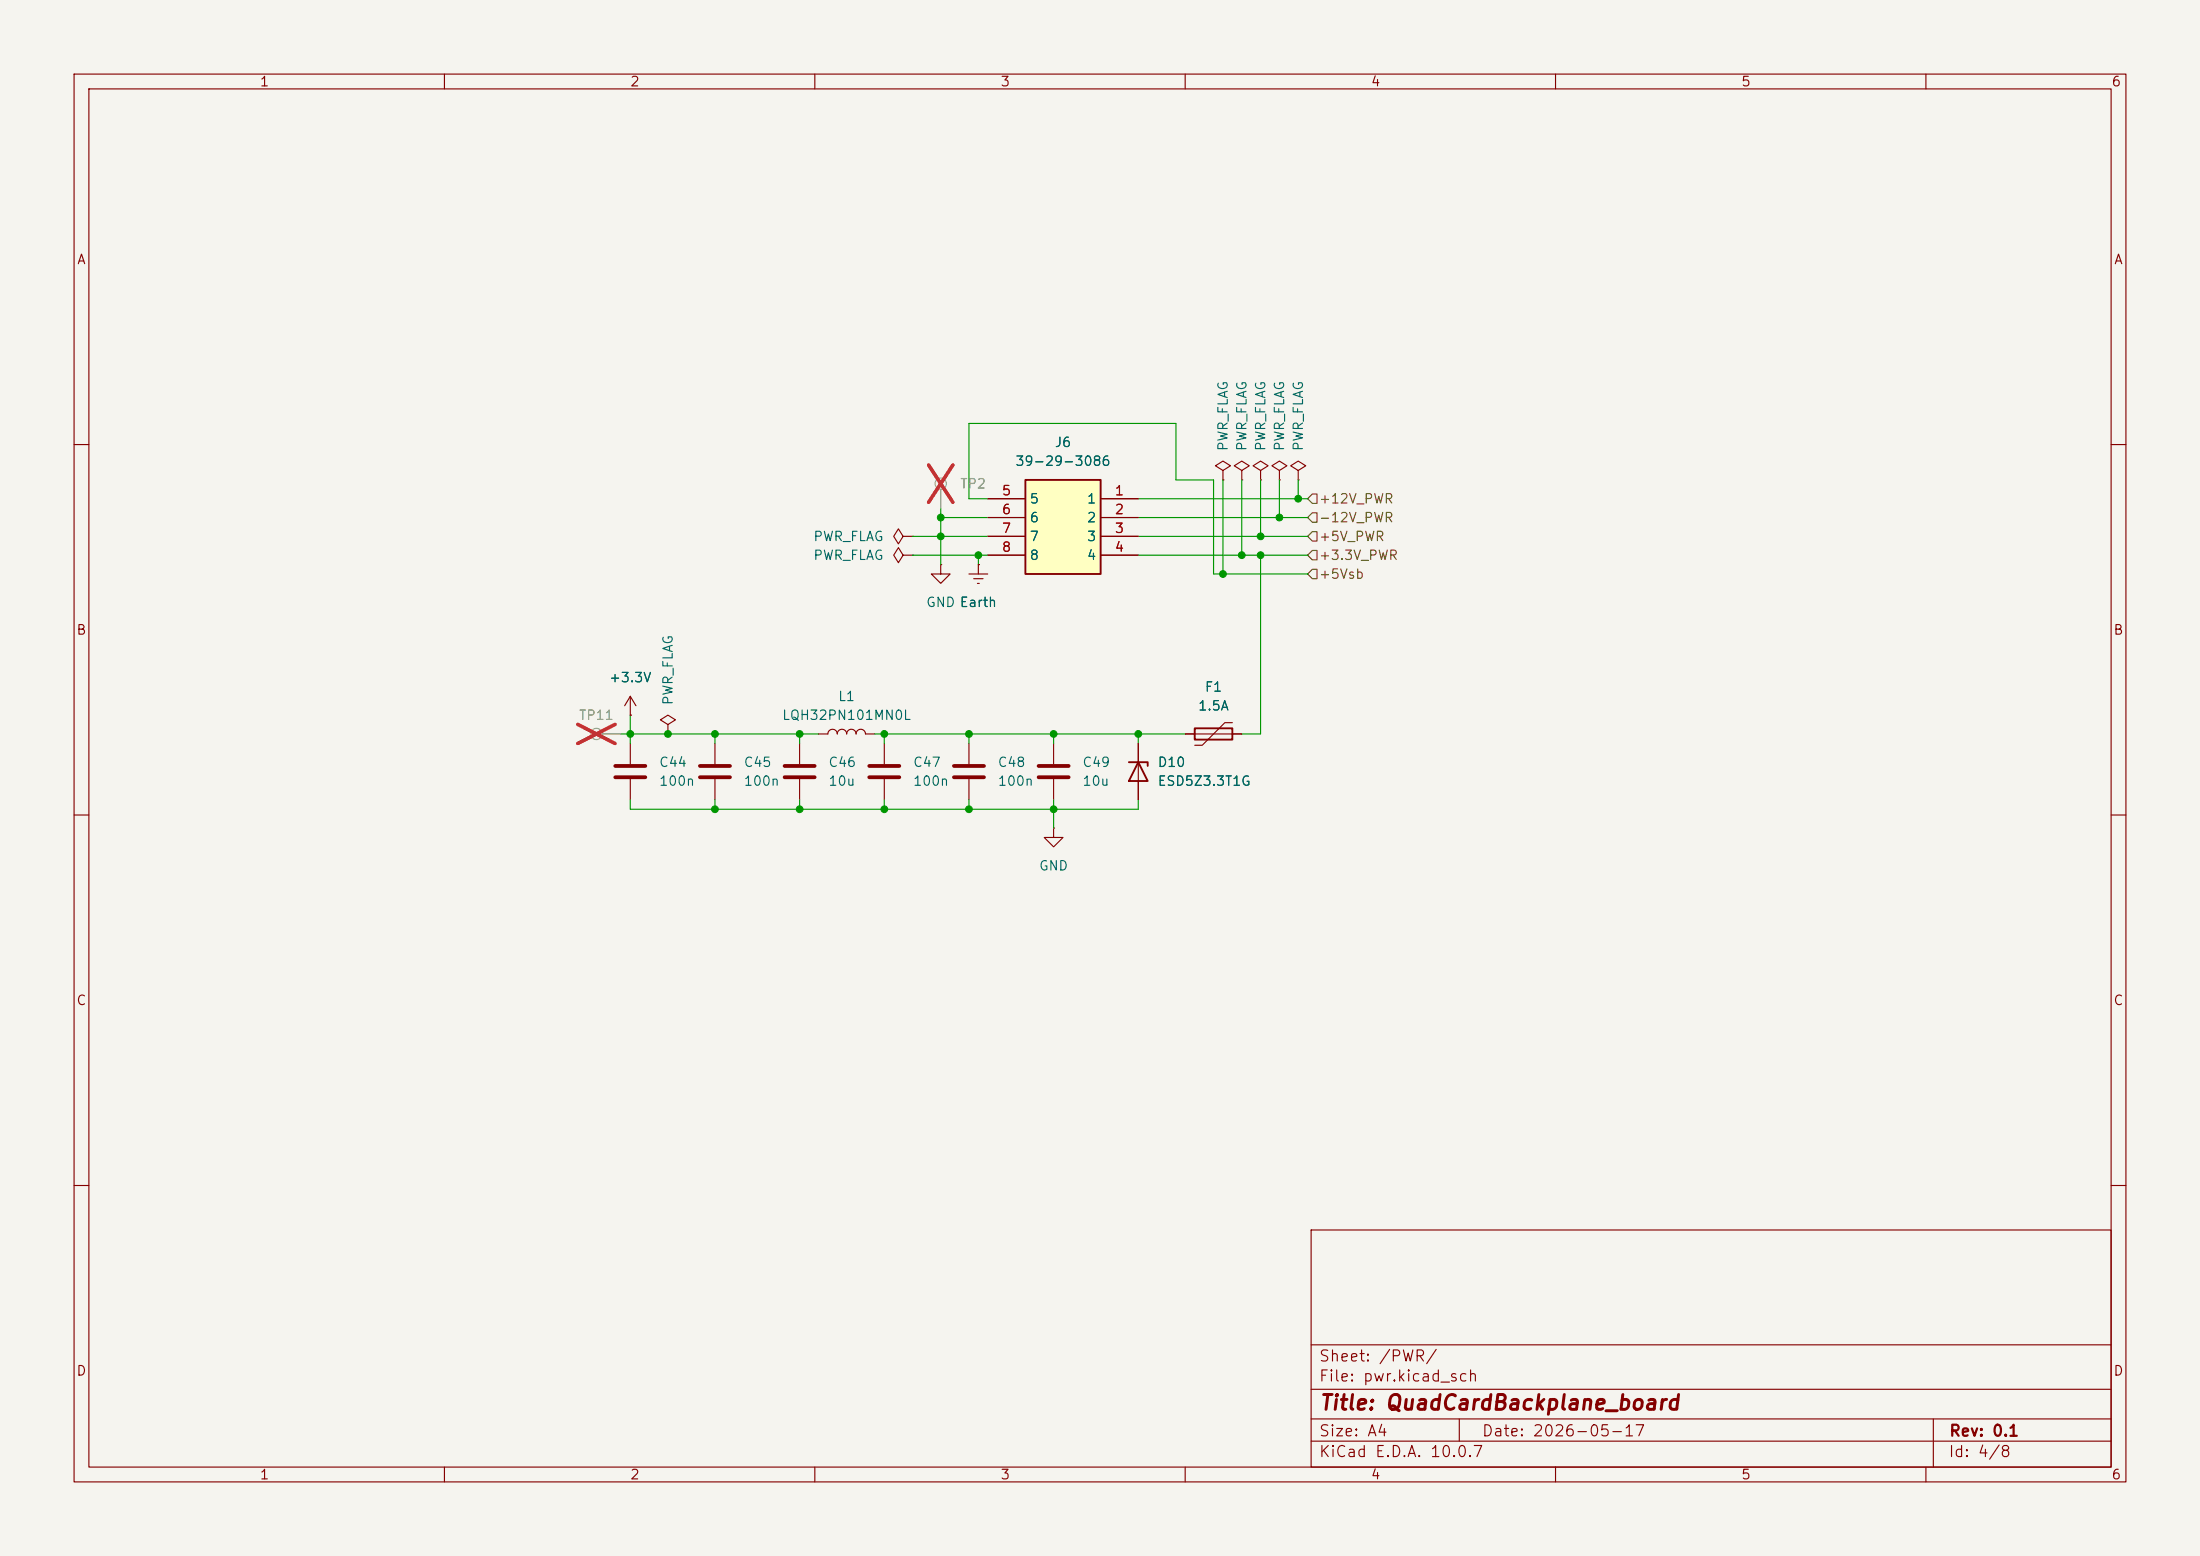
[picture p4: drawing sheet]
<svg xmlns="http://www.w3.org/2000/svg" width="297mm" height="210mm" viewBox="0 0 297 210" stroke-linecap="round" stroke-linejoin="round" font-family="sans-serif">
<path d="M0 0h297v210h-297z" fill="#f5f4ef" stroke="#f5f4ef" stroke-width=".14"/>
<g fill="none" stroke="#840000" stroke-width=".15">
<path d="M10 10h277v190h-277zM12 12h273v186h-273zM60 10v2M110 10v2M160 10v2M210 10v2M260 10v2M10 60h2M285 60h2M10 110h2M285 110h2M10 160h2"/>
<path d="M177 166h108v32h-108zM285 160h2M60 198v2M110 198v2M160 198v2M177 194.5h108M177 191.5h108M177 187.5h108M177 181.5h108M197 191.5v3M210 198v2M260 198v2"/>
<path d="M261 191.5v6.5"/>
</g>
<path d="M138.4 64.8h10.2v12.7h-10.2z" fill="#ffffc2"/>
<path d="M138.4 64.8h10.2v12.7h-10.2zM161.3 98.3h5.1v1.5h-5.1zM152.4 102.9h2.5v.5M153.7 102.9l1.2 2.5h-2.5z" fill="none" stroke="#840000" stroke-width=".25"/>
<g fill="none" stroke="#840000" stroke-width=".15">
<path d="M121.9 72.4l-.6-1-.7 1 .7 1 .6-1h1.3M121.9 74.9l-.6-1-.7 1 .7 1 .6-1h1.3M123.2 72.4h.1M123.2 74.9h.1M127 76.2v1.3h-1.3l1.3 1.2 1.3-1.2h-1.3M127 76.2h.1M130.8 77.5h2.5M131.4 78.1h1.3M132 78.7h.2M132.1 76.2h.1M132.1 76.2v1.3M133.3 67.3h5.1"/>
<path d="M133.3 69.9h5.1M133.3 72.4h5.1M133.3 74.9h5.1M148.6 67.3h5.1M148.6 69.9h5.1M148.6 72.4h5.1M148.6 74.9h5.1M165.1 63.5l1-.6-1-.7-1 .7 1 .6v1.3M165.1 64.8h.1M167.6 63.5l1.1-.6-1.1-.7-1 .7 1 .6v1.3M167.6 64.8h.1M170.2 63.5l1-.6-1-.7-1 .7 1 .6v1.3"/>
<path d="M170.2 64.8h.1M172.7 63.5l1-.6-1-.7-1 .7 1 .6v1.3M172.7 64.8h.1M175.3 63.5l1-.6-1-.7-1.1 .7 1.1 .6v1.3M175.3 64.8h.1M85.1 96.5h.1M85.1 94l-.8 1.3M85.1 94l.8 1.3M85.1 94v2.5M90.2 97.8l1-.6-1-.7-1 .7 1 .6v1.3M90.2 99.1h.1M110.5 99.1h1.3a.64 .64 0 0 1 .6-.7 .64 .64 0 0 1 .6 .7 .64 .64 0 0 1 .7-.7 .64 .64 0 0 1 .6 .7 .64 .64 0 0 1 .6-.7 .64 .64 0 0 1 .7 .7 .64 .64 0 0 1 .6-.7 .64 .64 0 0 1 .6 .7h1.3"/>
<path d="M160 99.1h7.6M166.4 97.5h-1l-3.1 3.1h-1M85.1 100.3v2.8M85.1 105.2v2.8M96.5 100.3v2.8M96.5 105.2v2.8M107.9 100.3v2.8M107.9 105.2v2.8M119.4 100.3v2.8M119.4 105.2v2.8M130.8 100.3v2.8M130.8 105.2v2.8"/>
<path d="M142.2 111.8v1.2h1.3l-1.3 1.3-1.2-1.3h1.2M142.2 111.8h.1M142.2 100.3v2.8M142.2 105.2v2.8M153.7 100.3v7.7"/>
</g>
<g fill="none" stroke="#9c9b98" stroke-width=".15">
<path d="M127 66v2.6M81.3 99.1h2.5"/>
<circle cx="127" cy="65.3" r=".76"/>
<circle cx="80.5" cy="99.1" r=".76"/>
</g>
<path d="M125.4 62.8l3.2 5M128.6 62.8l-3.2 5M78 97.8l5 2.5M83 97.8l-5 2.5" fill="none" stroke="#e12e31" stroke-width=".46"/>
<path d="M83.1 103.4h4M83.1 104.9h4M94.5 103.4h4.1M94.5 104.9h4.1M105.9 103.4h4.1M105.9 104.9h4.1M117.3 103.4h4.1M117.3 104.9h4.1M128.8 103.4h4M128.8 104.9h4M140.2 103.4h4.1M140.2 104.9h4.1" fill="none" stroke="#840000" stroke-width=".51"/>
<path d="M177.2 74.3h.6v1.3h-.6l-.7-.7zM177.2 71.8h.6v1.2h-.6l-.7-.6zM177.2 66.7h.6v1.2h-.6l-.7-.6zM177.2 76.8h.6v1.3h-.6l-.7-.6zM177.2 69.2h.6v1.3h-.6l-.7-.6z" fill="none" stroke="#725600" stroke-width=".15"/>
<g fill="none" stroke="#009600" stroke-width=".15">
<path d="M123.2 74.9h10.1M123.2 72.4h10.1M127 69.9h6.3M127 68.6v7.6M132.1 74.9v1.3M133.3 67.3h-2.5v-10.1h27.9v7.6h5.1v12.7h12.7M153.7 74.9h22.8M153.7 67.3h22.8M153.7 72.4h22.8M153.7 69.9h22.8M165.1 64.8v12.7M167.6 64.8v10.1"/>
<path d="M170.2 64.8v7.6M170.2 74.9v24.2h-2.6M172.7 64.8v5.1M175.3 64.8v2.5M83.8 99.1h26.7M85.1 96.5v3.8M96.5 99.1v1.2M107.9 99.1v1.2M118.1 99.1h41.9M119.4 99.1v1.2M130.8 99.1v1.2M142.2 99.1v1.2"/>
<path d="M153.7 99.1v1.2M85.1 108v1.2h68.6v-1.2M96.5 108v1.2M107.9 108v1.2M119.4 108v1.2M130.8 108v1.2M142.2 108v3.8"/>
</g>
<g fill="#009600" stroke="#009600" stroke-width=".14">
<circle cx="107.9" cy="99.1" r=".46"/>
<circle cx="96.5" cy="109.2" r=".46"/>
<circle cx="107.9" cy="109.2" r=".46"/>
<circle cx="85.1" cy="99.1" r=".46"/>
<circle cx="90.2" cy="99.1" r=".46"/>
<circle cx="96.5" cy="99.1" r=".46"/>
<circle cx="175.3" cy="67.3" r=".46"/>
<circle cx="172.7" cy="69.9" r=".46"/>
<circle cx="165.1" cy="77.5" r=".46"/>
<circle cx="167.6" cy="74.9" r=".46"/>
<circle cx="170.2" cy="72.4" r=".46"/>
<circle cx="127" cy="72.4" r=".46"/>
<circle cx="127" cy="69.9" r=".46"/>
<circle cx="153.7" cy="99.1" r=".46"/>
<circle cx="170.2" cy="74.9" r=".46"/>
<circle cx="142.2" cy="109.2" r=".46"/>
<circle cx="142.2" cy="99.1" r=".46"/>
<circle cx="130.8" cy="109.2" r=".46"/>
<circle cx="132.1" cy="74.9" r=".46"/>
<circle cx="130.8" cy="99.1" r=".46"/>
<circle cx="119.4" cy="99.1" r=".46"/>
<circle cx="119.4" cy="109.2" r=".46"/>
</g>
<text font-size="2" fill="#840000" x="178" y="190.8">Title: QuadCardBackplane_board</text>
<g font-size="1.5" fill="#840000">
<text x="178" y="184.1">Sheet: /PWR/</text>
<text x="178" y="186.8">File: pwr.kicad_sch</text>
<text x="178" y="197">KiCad E.D.A. 10.0.7</text>
<text x="178" y="194.2">Size: A4</text>
<text x="200" y="194.2">Date: 2026-05-17</text>
<text x="263" y="197">Id: 4/8</text>
<text x="263" y="194.2">Rev: 0.1</text>
</g>
<g font-size="1.3" fill="#840000">
<text x="35" y="12">1</text>
<text x="85" y="12">2</text>
<text x="135" y="12">3</text>
<text x="185" y="12">4</text>
<text x="235" y="12">5</text>
<text x="285" y="12">6</text>
<text x="10.3" y="36">A</text>
<text x="285.3" y="36">A</text>
<text x="10.2" y="86">B</text>
<text x="285.2" y="86">B</text>
<text x="10.2" y="136">C</text>
<text x="285.2" y="136">C</text>
<text x="10.2" y="186">D</text>
<text x="285.2" y="186">D</text>
<text x="35" y="200">1</text>
<text x="85" y="200">2</text>
<text x="135" y="200">3</text>
<text x="185" y="200">4</text>
<text x="235" y="200">5</text>
<text x="285" y="200">6</text>
</g>
<g font-size="1.3" fill="#006464">
<text x="137" y="63.2">39-29-3086</text>
<text x="142.3" y="60.7">J6</text>
<text x="166.1" y="61" transform="rotate(-90 166.1 61)">PWR_FLAG</text>
<text x="168.6" y="61" transform="rotate(-90 168.6 61)">PWR_FLAG</text>
<text x="171.1" y="61" transform="rotate(-90 171.1 61)">PWR_FLAG</text>
<text x="173.7" y="61" transform="rotate(-90 173.7 61)">PWR_FLAG</text>
<text x="176.2" y="61" transform="rotate(-90 176.2 61)">PWR_FLAG</text>
<text x="138.9" y="68.3">5</text>
<text x="138.9" y="70.8">6</text>
<text x="146.6" y="68.3">1</text>
<text x="146.6" y="70.8">2</text>
<text x="109.7" y="73.4">PWR_FLAG</text>
<text x="109.7" y="75.9">PWR_FLAG</text>
<text x="138.9" y="73.4">7</text>
<text x="138.9" y="75.9">8</text>
<text x="146.6" y="73.4">3</text>
<text x="146.6" y="75.9">4</text>
<text x="124.9" y="82.2">GND Earth</text>
<text x="129.5" y="82.2">Earth</text>
<text x="82.1" y="92.4">+3.3V</text>
<text x="91.1" y="95.3" transform="rotate(-90 91.1 95.3)">PWR_FLAG</text>
<text x="113.1" y="94.9">L1</text>
<text x="162.6" y="93.7">F1</text>
<text x="105.5" y="97.5">LQH32PN101MN0L</text>
<text x="161.6" y="96.2">1.5A</text>
<text x="88.9" y="103.8">C44</text>
<text x="88.9" y="106.4">100n</text>
<text x="100.3" y="103.8">C45</text>
<text x="100.3" y="106.4">100n</text>
<text x="111.7" y="103.8">C46</text>
<text x="111.7" y="106.4">10u</text>
<text x="123.2" y="103.8">C47</text>
<text x="123.2" y="106.4">100n</text>
<text x="134.6" y="103.8">C48</text>
<text x="134.6" y="106.4">100n</text>
<text x="146" y="103.8">C49</text>
<text x="146" y="106.4">10u</text>
<text x="156.2" y="103.8">D10</text>
<text x="156.2" y="106.4">ESD5Z3.3T1G</text>
<text x="140.2" y="117.8">GND</text>
</g>
<g font-size="1.3" fill="#939391">
<text x="129.5" y="66.2">TP2</text>
<text x="78.1" y="97.5">TP11</text>
</g>
<g font-size="1.3" fill="#a90000">
<text x="135.2" y="67.2">5</text>
<text x="135.2" y="69.7">6</text>
<text x="150.4" y="67.2">1</text>
<text x="150.4" y="69.7">2</text>
<text x="135.2" y="72.3">7</text>
<text x="135.2" y="74.8">8</text>
<text x="150.4" y="72.3">3</text>
<text x="150.4" y="74.8">4</text>
</g>
<g font-size="1.3" fill="#725600">
<text x="178" y="68.3">+12V_PWR</text>
<text x="178" y="70.8">-12V_PWR</text>
<text x="178" y="75.9">+3.3V_PWR</text>
<text x="178" y="73.4">+5V_PWR</text>
<text x="178" y="78.4">+5Vsb</text>
</g>
</svg>
